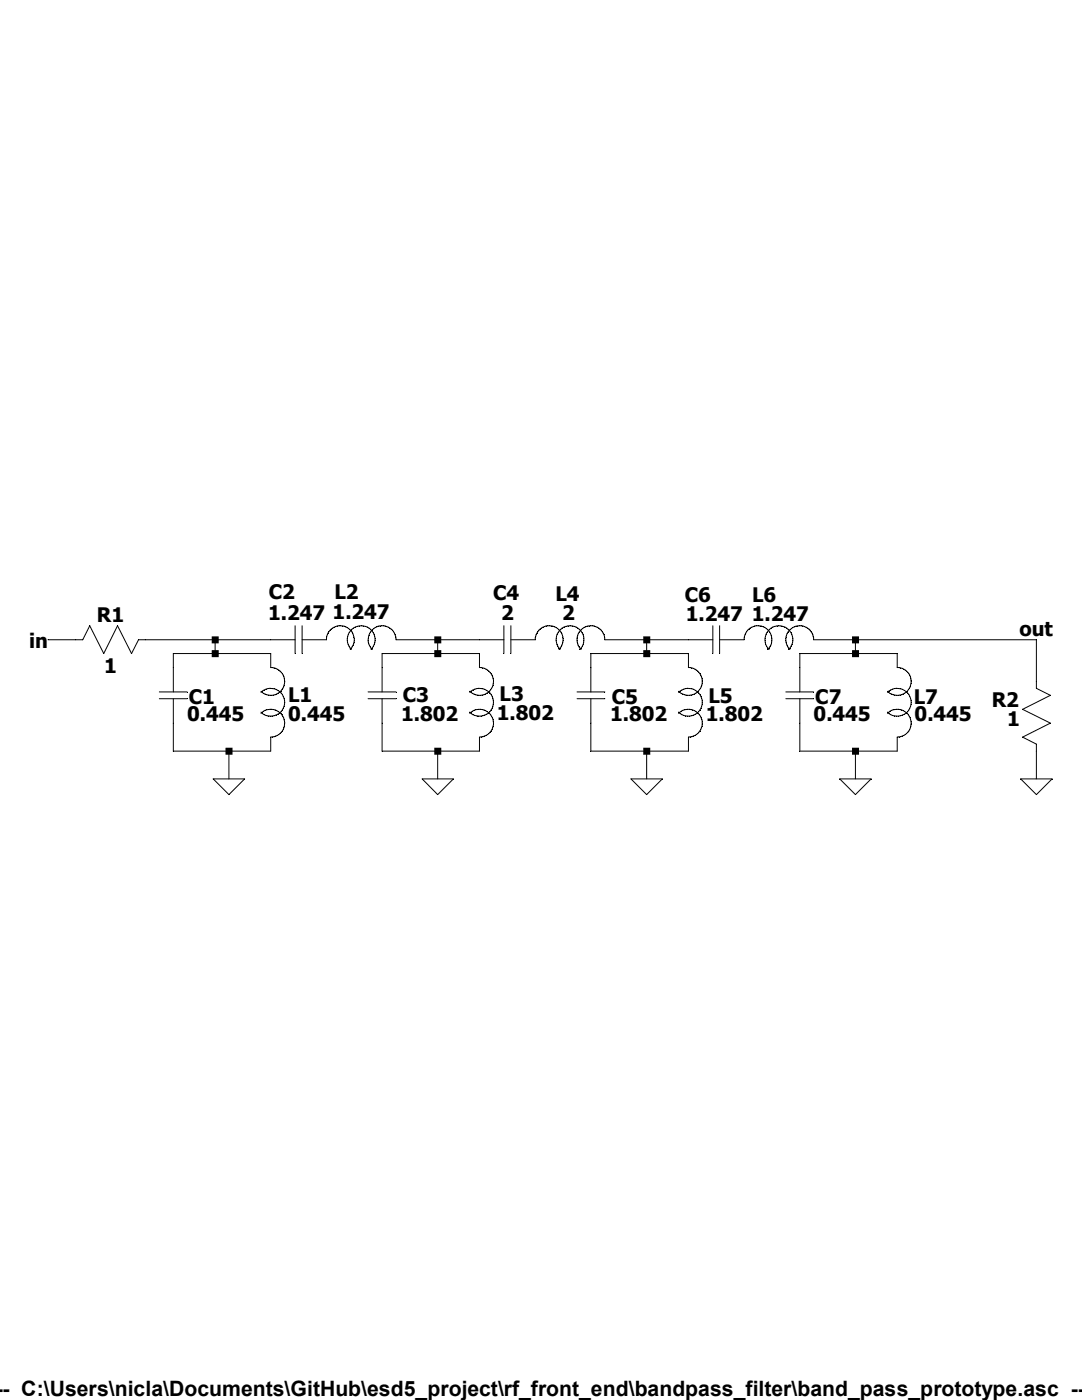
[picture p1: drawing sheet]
Version 4
SHEET 1 884 680
WIRE -256 -128 -288 -128
WIRE -96 -128 -176 -128
WIRE -32 -128 -96 -128
WIRE 160 -128 112 -128
WIRE 208 -128 160 -128
WIRE 400 -128 352 -128
WIRE 448 -128 400 -128
WIRE 640 -128 592 -128
WIRE 848 -128 640 -128
WIRE -96 -112 -96 -128
WIRE -96 -112 -144 -112
WIRE -32 -112 -96 -112
WIRE 160 -112 160 -128
WIRE 160 -112 96 -112
WIRE 208 -112 160 -112
WIRE 400 -112 400 -128
WIRE 400 -112 336 -112
WIRE 448 -112 400 -112
WIRE 640 -112 640 -128
WIRE 640 -112 576 -112
WIRE 688 -112 640 -112
WIRE -144 -96 -144 -112
WIRE -32 -96 -32 -112
WIRE 96 -96 96 -112
WIRE 208 -96 208 -112
WIRE 336 -96 336 -112
WIRE 448 -96 448 -112
WIRE 576 -96 576 -112
WIRE 688 -96 688 -112
WIRE 848 -80 848 -128
WIRE -144 0 -144 -32
WIRE -80 0 -144 0
WIRE -32 0 -32 -16
WIRE -32 0 -80 0
WIRE 96 0 96 -32
WIRE 160 0 96 0
WIRE 208 0 208 -16
WIRE 208 0 160 0
WIRE 336 0 336 -32
WIRE 400 0 336 0
WIRE 448 0 448 -16
WIRE 448 0 400 0
WIRE 576 0 576 -32
WIRE 640 0 576 0
WIRE 688 0 688 -16
WIRE 688 0 640 0
WIRE -80 32 -80 0
WIRE 160 32 160 0
WIRE 400 32 400 0
WIRE 640 32 640 0
WIRE 848 32 848 0
FLAG 848 32 0
FLAG -80 32 0
FLAG 160 32 0
FLAG 400 32 0
FLAG 640 32 0
FLAG -288 -128 in
FLAG 848 -128 out
SYMBOL res -160 -144 R90
WINDOW 0 0 56 VBottom 2
WINDOW 3 32 56 VTop 2
SYMATTR InstName R1
SYMATTR Value 1
SYMBOL res 864 16 R180
WINDOW 0 36 76 Left 2
WINDOW 3 35 54 Left 2
SYMATTR InstName R2
SYMATTR Value 1
SYMBOL ind 16 -112 R270
WINDOW 0 32 56 VTop 2
WINDOW 3 82 57 VBottom 2
SYMATTR InstName L1
SYMATTR Value 1.247
SYMBOL ind 256 -112 R270
WINDOW 0 37 55 VTop 2
WINDOW 3 86 49 VBottom 2
SYMATTR InstName L2
SYMATTR Value 2
SYMBOL ind 496 -112 R270
WINDOW 0 32 56 VTop 2
WINDOW 3 81 72 VBottom 2
SYMATTR InstName L3
SYMATTR Value 1.247
SYMBOL cap 80 -96 R0
WINDOW 0 40 33 Left 2
WINDOW 3 38 53 Left 2
SYMATTR InstName C2
SYMATTR Value 1.802
SYMBOL cap -160 -96 R0
WINDOW 0 34 33 Left 2
WINDOW 3 32 53 Left 2
SYMATTR InstName C3
SYMATTR Value 0.445
SYMBOL ind -48 -112 R0
WINDOW 3 35 61 Left 2
SYMATTR InstName L4
SYMATTR Value 0.445
SYMBOL cap 32 -144 R90
WINDOW 0 0 32 VBottom 2
WINDOW 3 -53 37 VTop 2
SYMATTR InstName C5
SYMATTR Value 1.247
SYMBOL ind 192 -112 R0
WINDOW 0 40 41 Left 2
WINDOW 3 36 64 Left 2
SYMATTR InstName L5
SYMATTR Value 1.802
SYMBOL cap 272 -144 R90
WINDOW 0 0 32 VBottom 2
WINDOW 3 -49 38 VTop 2
SYMATTR InstName C6
SYMATTR Value 2
SYMBOL cap 320 -96 R0
WINDOW 0 40 33 Left 2
WINDOW 3 38 53 Left 2
SYMATTR InstName C7
SYMATTR Value 1.802
SYMBOL ind 432 -112 R0
WINDOW 0 40 41 Left 2
WINDOW 3 36 64 Left 2
SYMATTR InstName L6
SYMATTR Value 1.802
SYMBOL cap 512 -144 R90
WINDOW 0 0 32 VBottom 2
WINDOW 3 -49 39 VTop 2
SYMATTR InstName C1
SYMATTR Value 1.247
SYMBOL cap 560 -96 R0
WINDOW 0 34 33 Left 2
WINDOW 3 32 53 Left 2
SYMATTR InstName C8
SYMATTR Value 0.445
SYMBOL ind 672 -112 R0
WINDOW 3 35 61 Left 2
SYMATTR InstName L7
SYMATTR Value 0.445
